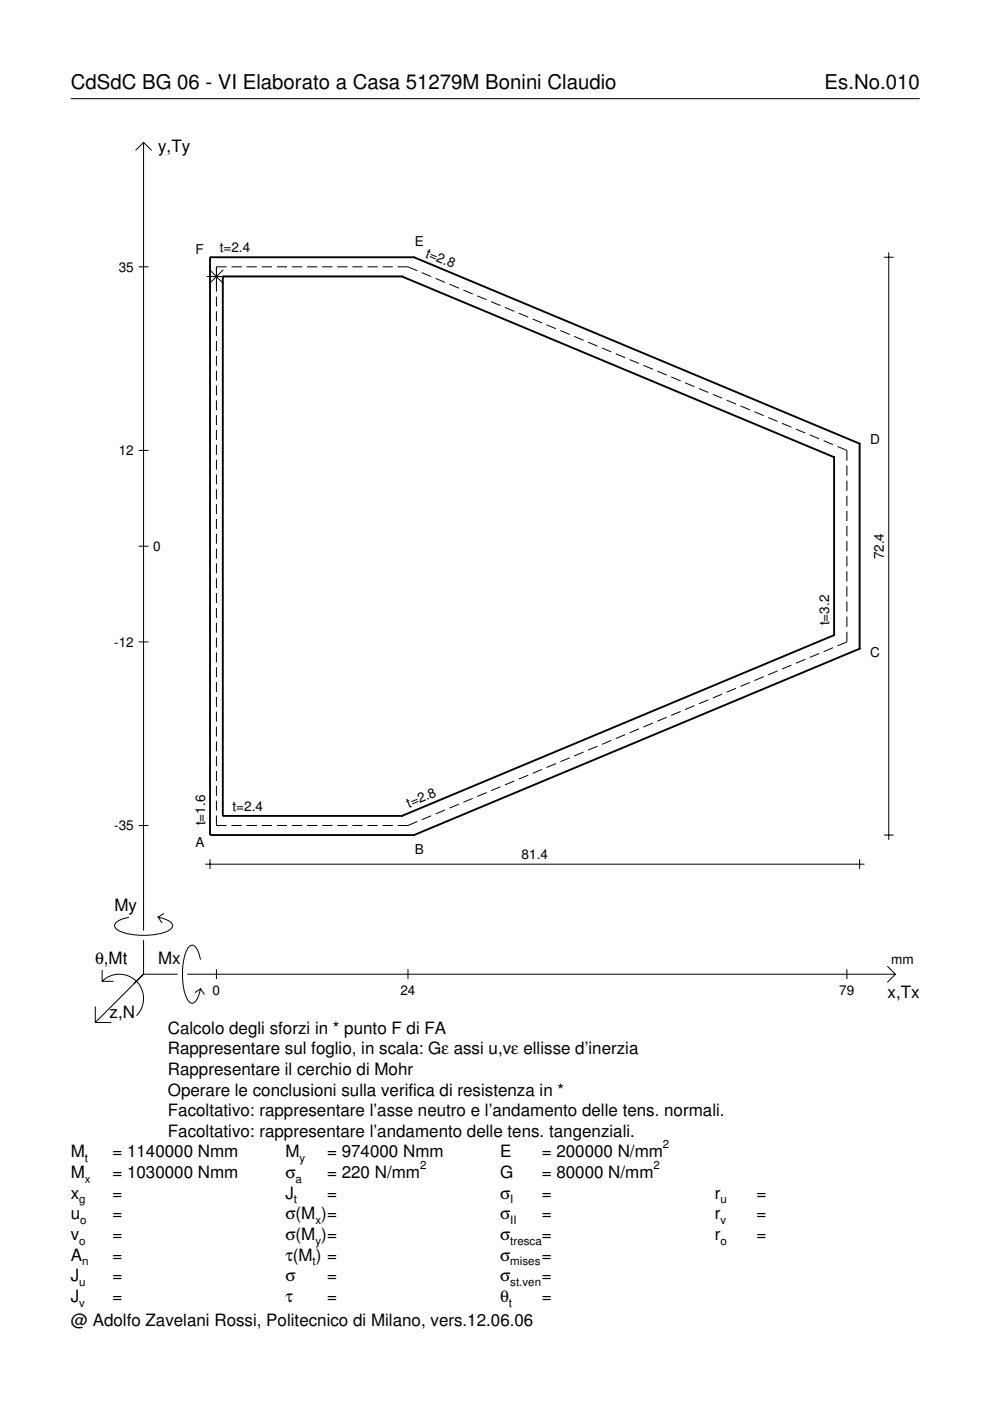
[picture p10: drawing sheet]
<svg xmlns="http://www.w3.org/2000/svg" width="210mm" height="297mm" viewBox="0 0 210 297" stroke-linecap="round" stroke-linejoin="round" font-family="sans-serif">
<g fill="none" stroke="#000" stroke-width=".21">
<path d="M15 20.9h180M28.7 31.9l1.7-1.7 1.8 1.7M30.4 30.2v167.1M29.4 56.6h2.1M43.8 58.6h4.1M44.4 57.2l2.9 2.9M47.3 57.2l-2.9 2.9M48.1 56.6h-2.2v5.2M49.1 56.6h2.2M52.3 56.6h2.2M55.5 56.6h2.2M58.7 56.6h2.2"/>
<path d="M61.9 56.6h2.2M65.1 56.6h2.2M68.3 56.6h2.2M71.5 56.6h2.2M74.7 56.6h2.2M77.9 56.6h2.2M81.1 56.6h2.2M84.3 56.6h2.2l2 .8M89.4 57.8l2 .8M92.4 59l2 .9M187.4 54.5h2.1M188.4 53.5v124.6"/>
<path d="M45.9 62.9v2.1M45.9 66v2.1M45.9 69.2v2.1M45.9 72.3v2.1M45.9 75.4v2.2M45.9 78.6v2.1M95.3 60.3l2 .8M98.2 61.5l2 .8M101.2 62.7l2 .9M104.1 64l2 .8M107.1 65.2l1.9 .8M110 66.4l2 .8"/>
<path d="M112.9 67.6l2 .9M115.9 68.9l2 .8M118.8 70.1l2 .8M121.7 71.3l2 .9M124.7 72.6l2 .8M127.6 73.8l2 .8M130.6 75l1.9 .8M133.5 76.2l2 .9M136.4 77.5l2 .8M139.4 78.7l2 .8M142.3 79.9l2 .9M29.4 95.5h2.1"/>
<path d="M45.9 81.7v2.1M45.9 84.9v2.1M45.9 88v2.1M45.9 91.2v2.1M45.9 94.3v2.1M45.9 97.5v2.1M145.2 81.2l2 .8M148.2 82.4l2 .8M151.1 83.6l2 .8M154.1 84.8l1.9 .9M157 86.1l2 .8M159.9 87.3l2 .8"/>
<path d="M162.9 88.5l2 .9M165.8 89.8l2 .8M168.7 91l2 .8M171.7 92.2l2 .8M174.6 93.4l2 .9M177.6 94.7l2 .8v2.2M179.6 98.7v2.2M29.4 115.8h2.1M45.9 100.6v2.1M45.9 103.7v2.2M45.9 106.9v2.1M45.9 110v2.1"/>
<path d="M45.9 113.2v2.1M45.9 116.3v2.1M45.9 119.5v2.1M179.6 101.9v2.2M179.6 105.1v2.2M179.6 108.3v2.2M179.6 111.5v2.2M179.6 114.7v2.2M179.6 117.9v2.2M29.4 136.1h2.1M45.9 122.6v2.1M45.9 125.7v2.2"/>
<path d="M45.9 128.9v2.1M45.9 132v2.1M45.9 135.2v2.1M45.9 138.3v2.1M170.7 139.8l-2 .8M173.7 138.6l-2 .8M176.6 137.3l-2 .9M179.6 121.1v2.2M179.6 124.3v2.2M179.6 127.5v2.2M179.6 130.7v2.2M179.6 133.9v2.2l-2 .8"/>
<path d="M45.9 141.5v2.1M45.9 144.6v2.1M45.9 147.8v2.1M45.9 150.9v2.1M45.9 154v2.2M45.9 157.2v2.1M123.7 159.4l-2 .9M126.7 158.2l-2 .8M129.6 157l-2 .8M132.5 155.8l-1.9 .8M135.5 154.5l-2 .9M138.4 153.3l-2 .8"/>
<path d="M141.4 152.1l-2 .8M144.3 150.8l-2 .9M147.2 149.6l-2 .8M150.2 148.4l-2 .8M153.1 147.2l-2 .8M156 145.9l-1.9 .9M159 144.7l-2 .8M161.9 143.5l-2 .8M164.9 142.2l-2 .9M167.8 141l-2 .9M29.4 175h2.1M45.9 172.9v2.1h2.2"/>
<path d="M45.9 160.3v2.1M45.9 163.5v2.1M45.9 166.6v2.1M45.9 169.8v2.1M49.1 175h2.2M52.3 175h2.2M55.5 175h2.2M58.7 175h2.2M61.9 175h2.2M65.1 175h2.2M68.3 175h2.2M71.5 175h2.2"/>
<path d="M74.7 175h2.2M77.9 175h2.2M81.1 175h2.2M88.5 174.2l-2 .8h-2.2M91.4 173l-2 .8M94.4 171.7l-2 .9M97.3 170.5l-2 .8M100.2 169.3l-2 .8M103.2 168l-2 .9M106.1 166.8l-2 .8M109 165.6l-1.9 .8M112 164.4l-2 .8"/>
<path d="M114.9 163.1l-2 .9M117.9 161.9l-2 .8M120.8 160.7l-2 .8M187.4 177.1h2.1M27.3 194.5a3.6 3.6 0 0 0-3 1.7l.1 .5a5.6 5.6 0 0 0 3.8 1.5 13.4 13.4 0 0 0 7.8-1l.5-.5 .1-.5a3.6 3.6 0 0 0-3.1-1.7l.8 1.2M30.4 199.3v7.3M34.7 193.7l-1.2 .8M43.5 183.2h139.8M44.5 182.2v2.1M182.3 182.2v2.1M20.2 213.4v3.4h3.4M21.7 208.1a5.1 5.1 0 0 1 7.2 0 5.1 5.1 0 0 1 0 7.2"/>
<path d="M21.7 205.6v2.5h2.4M30.4 206.6l-10.2 10.2M30.4 206.6h7.2M39.7 206.6h150.1M42.5 203.5a3.6 3.6 0 0 0-1.7-3.1l-.5 .1a5.7 5.7 0 0 0-1.5 3.8 13.3 13.3 0 0 0 1 7.8l.5 .5 .5 .1a3.6 3.6 0 0 0 1.7-3.1l-1.2 .9M42.5 209.6l.8 1.3M45.9 205.5v2.1M86.5 205.5v2.1M179.6 205.5v2.1M188.1 204.8l1.7 1.8-1.7 1.7"/>
</g>
<g fill="none" stroke="#000" stroke-width=".4">
<path d="M44.5 54.5h.1M44.5 54.5h43.3M44.5 54.5v122.6M47.2 58.6h.1M47.2 58.6h38M47.2 58.6v114.4M85.2 58.6h.1M85.2 58.6l91.6 38.3M87.8 54.5h.1M87.8 54.5l94.5 39.6M176.8 96.9h.1M176.8 96.9v37.8"/>
<path d="M182.3 94.1h.1M182.3 94.1v43.4M176.8 134.7h.1M176.8 134.7l-91.6 38.3M182.3 137.5h.1M182.3 137.5l-94.5 39.6M44.5 177.1h.1M44.5 177.1h43.3M47.2 173h.1M47.2 173h38M85.2 173h.1M87.8 177.1h.1"/>
</g>
<g font-size="4.3">
<text x="15" y="18.9">CdSdC BG 06 - VI Elaborato a Casa 51279M Bonini Claudio</text>
<text x="174.8" y="18.9">Es.No.010</text>
</g>
<g font-size="3.6">
<text x="33.5" y="32.3">y,Ty</text>
<text x="24.3" y="193.2">My</text>
<text x="20.1" y="204.5">θ,Mt</text>
<text x="33.5" y="204.5">Mx</text>
<text x="23.2" y="215.8">z,N</text>
<text x="188.2" y="211.7">x,Tx</text>
<text x="35.6" y="219.2">Calcolo degli sforzi in * punto F di FA</text>
<text x="35.6" y="227.9">Rappresentare il cerchio di Mohr</text>
<text x="35.6" y="223.5">Rappresentare sul foglio, in scala: Gε assi u,vε ellisse d’inerzia</text>
<text x="35.6" y="232.3">Operare le conclusioni sulla verifica di resistenza in *</text>
<text x="35.6" y="236.7">Facoltativo: rappresentare l’asse neutro e l’andamento delle tens. normali.</text>
<text x="15" y="245.4">M</text>
<text x="23.8" y="245.4">= 1140000 Nmm</text>
<text x="35.6" y="241">Facoltativo: rappresentare l’andamento delle tens. tangenziali.</text>
<text x="60.5" y="245.4">M</text>
<text x="69.3" y="245.4">= 974000 Nmm</text>
<text x="106" y="245.4">E</text>
<text x="114.9" y="245.4">= 200000 N/mm</text>
<text x="15" y="249.8">M</text>
<text x="23.8" y="249.8">= 1030000 Nmm</text>
<text x="60.5" y="249.8">σ</text>
<text x="69.3" y="249.8">= 220 N/mm</text>
<text x="106" y="249.8">G</text>
<text x="114.9" y="249.8">= 80000 N/mm</text>
<text x="15" y="254.2">x</text>
<text x="23.8" y="254.2">=</text>
<text x="60.5" y="254.2">J</text>
<text x="69.3" y="254.2">=</text>
<text x="106" y="254.2">σ</text>
<text x="114.9" y="254.2">=</text>
<text x="151.5" y="254.2">r</text>
<text x="160.4" y="254.2">=</text>
<text x="15" y="258.5">u</text>
<text x="15" y="262.9">v</text>
<text x="23.8" y="258.5">=</text>
<text x="23.8" y="262.9">=</text>
<text x="60.5" y="258.5">σ(M )=</text>
<text x="60.5" y="262.9">σ(M )=</text>
<text x="106" y="258.5">σ</text>
<text x="106" y="262.9">σ</text>
<text x="114.9" y="258.5">=</text>
<text x="114.9" y="262.9">=</text>
<text x="151.5" y="258.5">r</text>
<text x="151.5" y="262.9">r</text>
<text x="160.4" y="258.5">=</text>
<text x="160.4" y="262.9">=</text>
<text x="15" y="267.3">A</text>
<text x="23.8" y="267.3">=</text>
<text x="60.5" y="267.3">τ(M ) =</text>
<text x="106" y="267.3">σ</text>
<text x="114.9" y="267.3">=</text>
<text x="15" y="271.7">J</text>
<text x="23.8" y="271.7">=</text>
<text x="60.5" y="271.7">σ</text>
<text x="69.3" y="271.7">=</text>
<text x="106" y="271.7">σ</text>
<text x="114.9" y="271.7">=</text>
<text x="15" y="276">J</text>
<text x="15" y="281.2">@ Adolfo Zavelani Rossi, Politecnico di Milano, vers.12.06.06</text>
<text x="23.8" y="276">=</text>
<text x="60.5" y="276">τ</text>
<text x="69.3" y="276">=</text>
<text x="106" y="276">θ</text>
<text x="114.9" y="276">=</text>
</g>
<g font-size="2.9">
<text x="41.5" y="53.8">F</text>
<text x="46.6" y="53.5">t=2.4</text>
<text x="87.9" y="52.2">E</text>
<text x="25.2" y="57.6">35</text>
<text x="90.1" y="54.4" transform="rotate(23 90.1 54.4)">t=2.8</text>
<text x="184.5" y="94">D</text>
<text x="25.2" y="96.5">12</text>
<text x="32.5" y="116.8">0</text>
<text x="187.4" y="118.6" transform="rotate(-90 187.4 118.6)">72.4</text>
<text x="24.2" y="137.1">-12</text>
<text x="175.8" y="132.6" transform="rotate(-90 175.8 132.6)">t=3.2</text>
<text x="184.5" y="139.4">C</text>
<text x="49.3" y="172">t=2.4</text>
<text x="86.7" y="171.2" transform="rotate(-23 86.7 171.2)">t=2.8</text>
<text x="24.2" y="176">-35</text>
<text x="41.5" y="179.6">A</text>
<text x="43.5" y="175" transform="rotate(-90 43.5 175)">t=1.6</text>
<text x="87.9" y="181.2">B</text>
<text x="110.6" y="182.2">81.4</text>
<text x="189" y="204.5">mm</text>
<text x="45.1" y="210.9">0</text>
<text x="84.9" y="210.9">24</text>
<text x="178" y="210.9">79</text>
</g>
<g font-size="2.4">
<text x="140.6" y="243.4">2</text>
<text x="18" y="246.4">t</text>
<text x="18" y="250.8">x</text>
<text x="62.7" y="250.8">a</text>
<text x="63.5" y="246.4">y</text>
<text x="89.1" y="247.8">2</text>
<text x="138.6" y="247.8">2</text>
<text x="16.8" y="255.2">g</text>
<text x="62.3" y="255.2">t</text>
<text x="108.2" y="255.2">I</text>
<text x="152.7" y="255.2">u</text>
<text x="16.8" y="263.9">o</text>
<text x="17" y="259.5">o</text>
<text x="66.9" y="259.5">x</text>
<text x="66.9" y="263.9">y</text>
<text x="108.2" y="259.5">II</text>
<text x="108.2" y="263.9">tresca</text>
<text x="152.7" y="259.5">v</text>
<text x="152.7" y="263.9">o</text>
<text x="17.4" y="268.3">n</text>
<text x="66.3" y="268.3">t</text>
<text x="108.2" y="268.3">mises</text>
<text x="16.8" y="272.7">u</text>
<text x="108.2" y="272.7">st.ven</text>
<text x="16.8" y="277">v</text>
<text x="107.9" y="277">t</text>
</g>
</svg>
